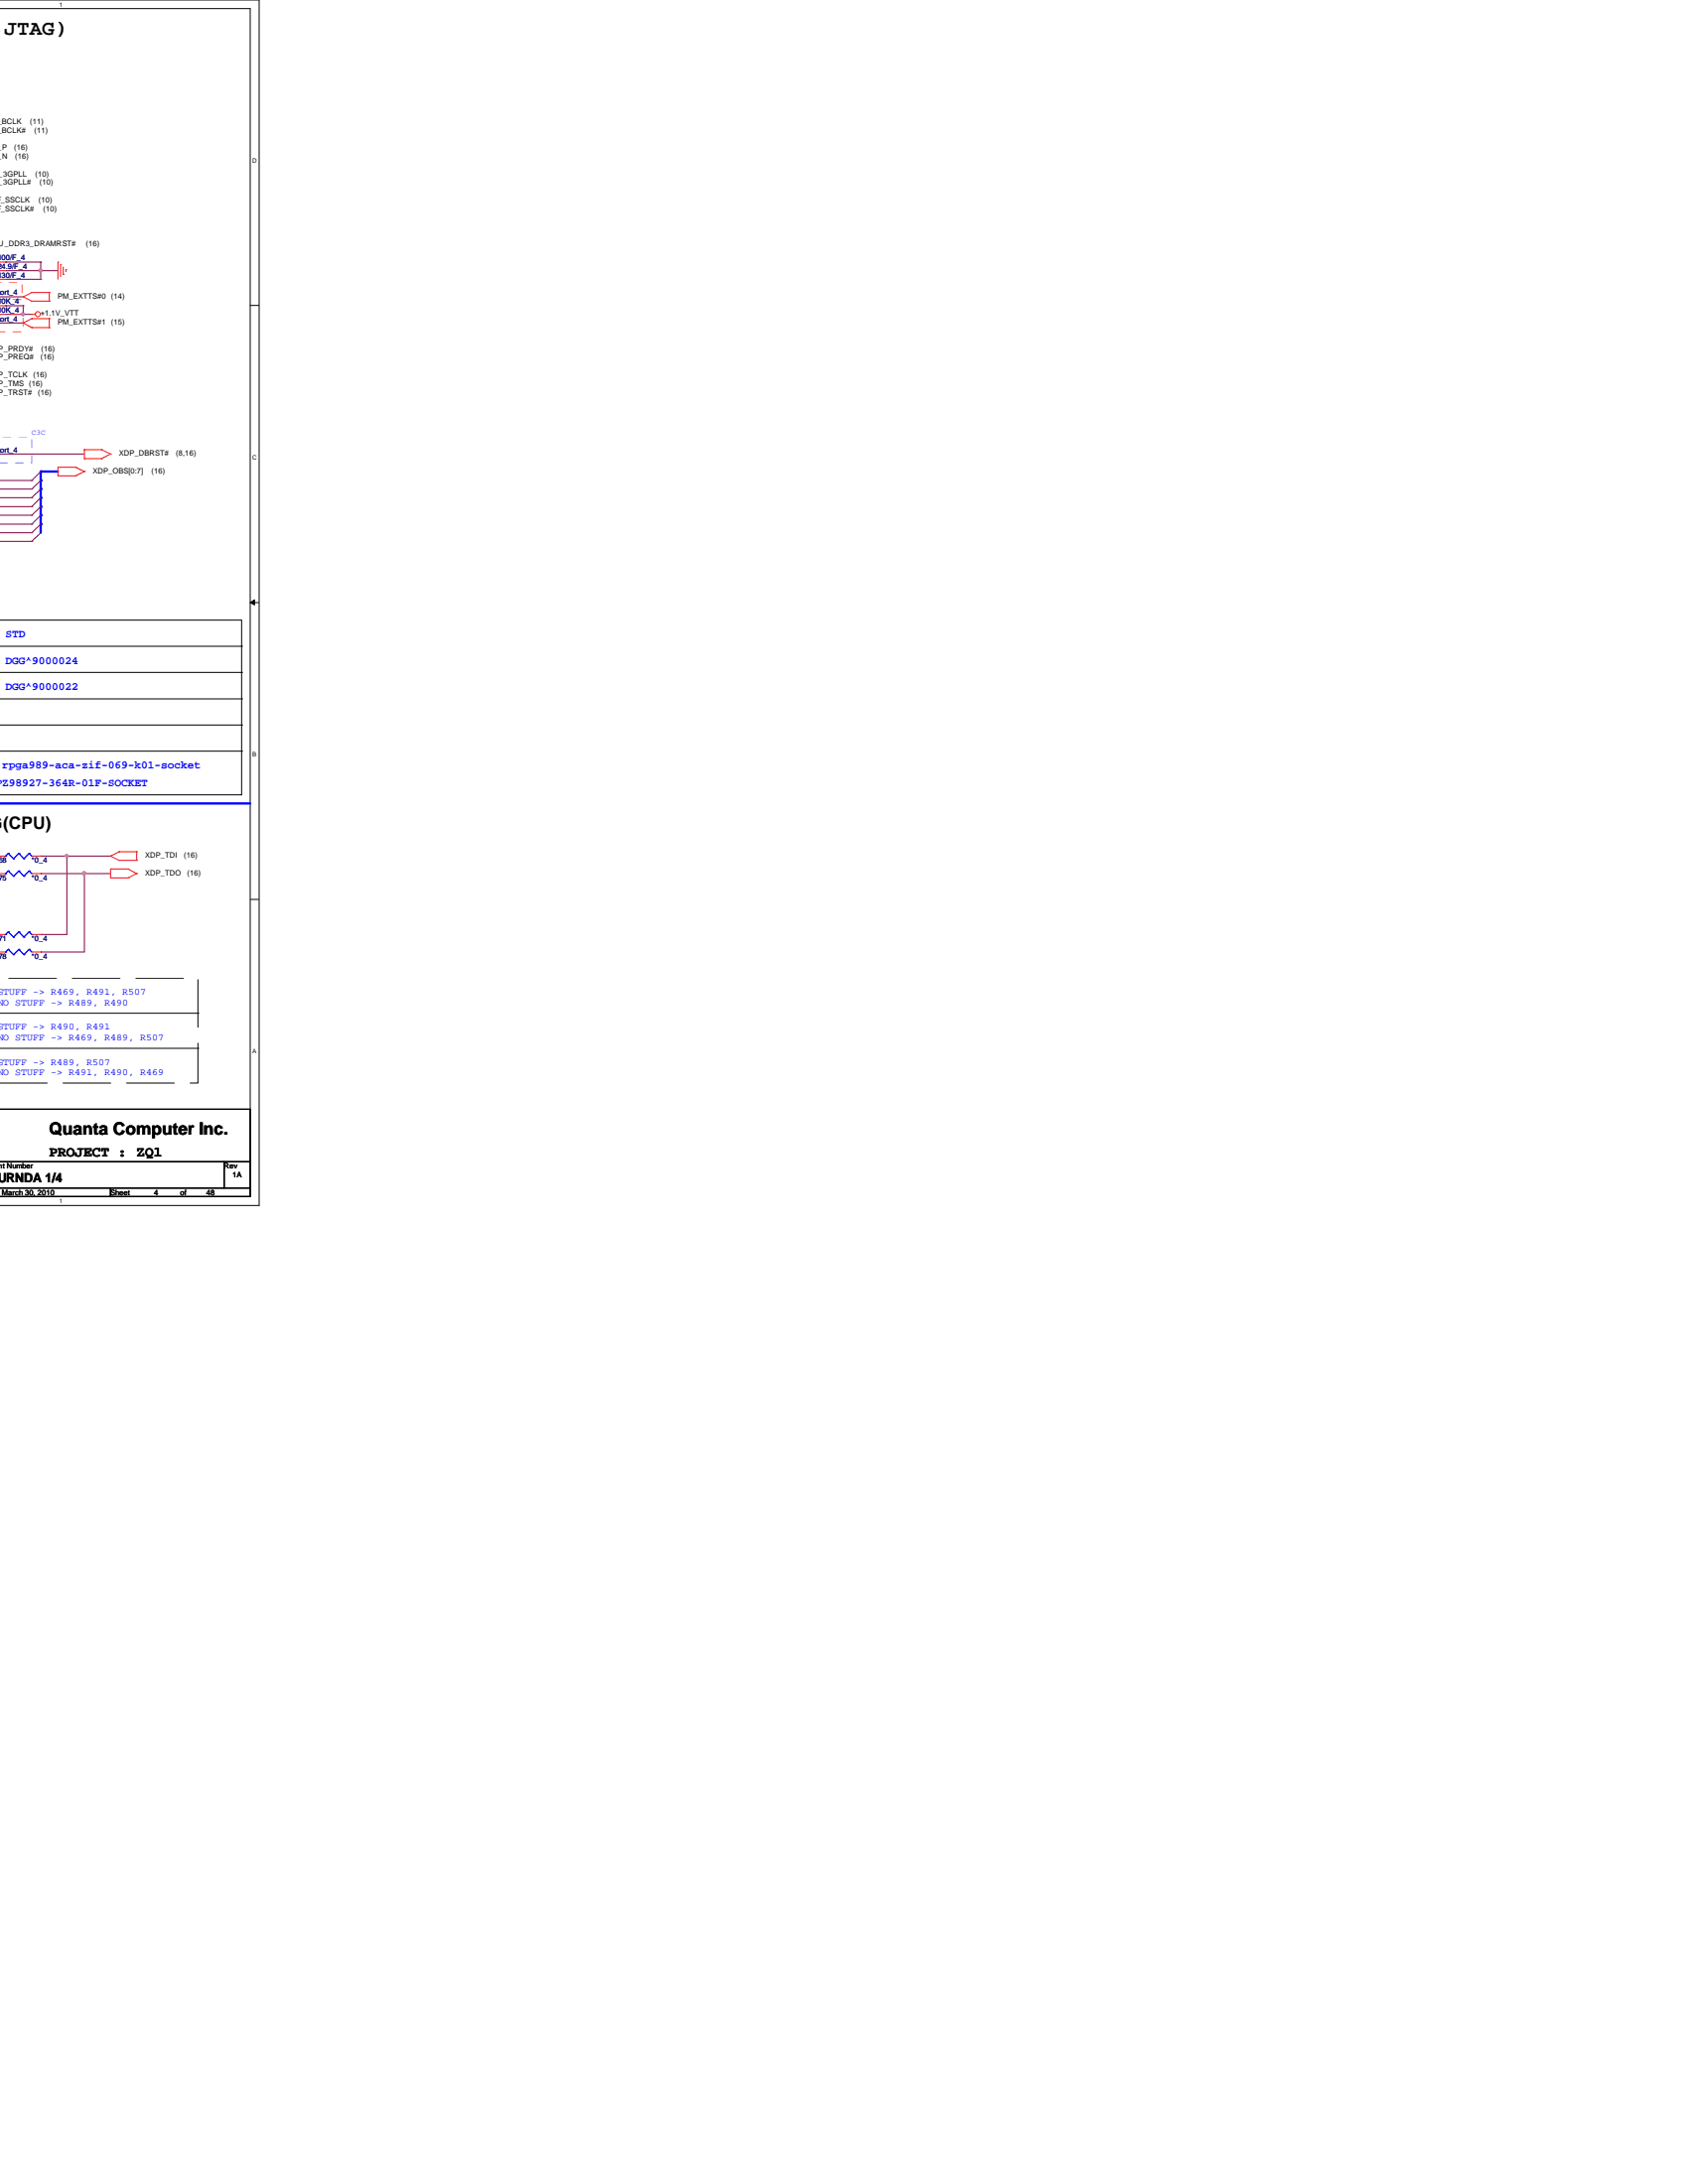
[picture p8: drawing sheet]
<svg xmlns="http://www.w3.org/2000/svg" width="216mm" height="279mm" viewBox="0 0 216 279" stroke-linecap="round" stroke-linejoin="round" font-family="sans-serif">
<path d="M-.1 0h33.2v154.2h-33.1M-.1 1.1h32.1v152h-32" fill="none" stroke="#000" stroke-width=".13"/>
<g fill="#fff">
<path d="M7.6 .1h.4v.9h-.4z"/>
<path d="M7.6 153.2h.4v.9h-.4z"/>
<path d="M32.3 20.1h.6v.9h-.6z"/>
<path d="M32.3 58h.6v.9h-.6z"/>
</g>
<path d="M32 39.1h1.1" fill="none" stroke="#000" stroke-width=".13"/>
<path d="M32.3 96.1h.5v.8h-.5z" fill="#fff"/>
<path d="M32 77.1l.6-.3v.6zM32 77.1h1.1" fill="none" stroke="#000" stroke-width=".13"/>
<path d="M32 77.1l.6-.3v.6z" fill="#000"/>
<path d="M32.3 134h.5v.9h-.5z" fill="#fff"/>
<path d="M32 115.1h1.1" fill="none" stroke="#000" stroke-width=".13"/>
<path d="M10.8 111.8h.1M10.8 111.8v10h-5.6M5.2 121.8h.1" fill="none" stroke="#800040" stroke-width=".13"/>
<path d="M10.6 111.6h.3l.1 .1-.1 .2h-.1h-.2z" fill-rule="evenodd" fill="#f0f"/>
<path d="M10.6 111.6h.3l.1 .1-.1 .2h-.1h-.2z" fill="none" stroke="#f0f" stroke-width=".13"/>
<path d="M5.2 111.8h.1M5.2 109.5h.1M5.2 119.5h.1M5.2 111.8h8.9M5.2 109.5h3.4M8.6 109.5h.1M8.6 109.5v10h-3.4M10.8 111.8h.1" fill="none" stroke="#800040" stroke-width=".13"/>
<path d="M8.4 109.4h.3v.2l-.2 .1-.1-.1z" fill-rule="evenodd" fill="#f0f"/>
<path d="M8.4 109.4h.3v.2l-.2 .1-.1-.1z" fill="none" stroke="#f0f" stroke-width=".13"/>
<path d="M.7 33.5h.1M.7 33.5h4.5M5.2 34.6h.1M5.2 34.6v1.1M5.2 34.6h2.2M8.6 109.5h.1M8.6 109.5h5.5" fill="none" stroke="#800040" stroke-width=".13"/>
<path d="M5 34.5h.3l.1 .1-.1 .1-.1 .1-.2-.1z" fill-rule="evenodd" fill="#f0f"/>
<path d="M5 34.5h.3l.1 .1-.1 .1-.1 .1-.2-.1z" fill="none" stroke="#f0f" stroke-width=".13"/>
<g fill="none" stroke="#800040" stroke-width=".13">
<path d="M0 38h3M.7 34.6h.1M.7 39.1h.1M.7 35.7h4.5M.7 39.1h2.3M3 39.1h.1M3 39.1v1.1M5.2 33.5h.1M5.2 35.7h.1M5.2 33.5v1.1h-4.5M-.1 58.1h10.9M0 41.3h3"/>
<path d="M3 40.2h.1M3 40.2h1.1M0 63.7h4.1M0 64.8h4.1M0 69.3h4.1M0 68.2h4.1M0 65.9h4.1M0 67.1h4.1M0 61.5h4.1M0 62.6h4.1"/>
</g>
<path d="M5.2 61.5h.1M5.2 63.7h.1M5.2 60.3h.1M5.2 67.1h.1M5.2 61.5v1.1M5.2 63.7v1.1M5.2 67.1v1.1M5.2 60.3h2.2" fill="none" stroke="#00f" stroke-width=".3"/>
<path d="M2.8 40.1h.3v.2l-.2 .1-.1-.1z" fill-rule="evenodd" fill="#f0f"/>
<path d="M2.8 40.1h.3v.2l-.2 .1-.1-.1z" fill="none" stroke="#f0f" stroke-width=".13"/>
<g fill="none" stroke="#800040" stroke-width=".13">
<path d="M.7 40.2h.1M.7 40.2h2.3M4.1 61.5h.1M4.1 62.6h.1M4.1 63.7h.1M4.1 64.8h.1M4.1 65.9h.1M4.1 67.1h.1M4.1 68.2h.1M4.1 69.3h.1M5.2 60.3l-1.1 1.2M5.2 61.5l-1.1 1.1"/>
<path d="M5.2 62.6l-1.1 1.1M5.2 63.7l-1.1 1.1M5.2 64.8l-1.1 1.1M5.2 65.9l-1.1 1.2M5.2 67.1l-1.1 1.1M5.2 68.2l-1.1 1.1"/>
</g>
<path d="M5.2 60.3h.1M5.2 62.6h.1M5.2 64.8h.1M5.2 65.9h.1M5.2 60.3v1.2M5.2 62.6v1.1M5.2 64.8v2.3M0 102.8h32" fill="none" stroke="#00f" stroke-width=".3"/>
<g fill="none" stroke="#f00" stroke-width=".13">
<path d="M0 34.6h.7M0 33.5h.7M0 39.1h.7M0 35.7h.7M3 38h.1M3 38l1.1 .5M4.1 38.5h.1M4.1 37.4h.1M4.1 38.5h2.2M4.1 37.4l-1.1 .6M4.1 37.4h2.2M6.3 37.4h.1"/>
<path d="M6.3 38.5h.1M6.3 37.4v1.1M7.4 33.5h.1M7.4 33.5v2.2M7.7 33.9h.1M7.7 33.9v1.5M8.1 35.1h.1M8.1 34.2v.9M8.4 34.5h.1M8.4 34.5v.3M0 40.2h.7M3 41.3h.1"/>
<path d="M3 41.3l1.1 .6M4.1 41.9h.1M4.1 40.8h.1M4.1 40.2h.1M4.1 41.9h2.2M4.1 40.8l-1.1 .5M4.1 40.8h2.2M4.1 40.2h.4M6.3 40.8h.1M6.3 41.9h.1M6.3 40.8v1.1M7.4 59.8h.1"/>
<path d="M7.4 59.8v1.1M7.4 59.8h2.3M9.7 59.8h.1M9.7 59.8l1.1 .5M10.8 58.7h.1M10.8 57.5h.1M10.8 58.7h2.2M10.8 57.5v1.2M10.8 57.5h2.2M13 58.7h.1M13 57.5h.1M13 57.5l1.1 .6"/>
<path d="M14.1 58.1h.1M14.1 58.1l-1.1 .6M7.4 60.9h.1M7.4 60.9h2.3M9.7 60.9h.1M10.8 60.3h.1M10.8 60.3l-1.1 .6M0 111.8h.7M0 119.5h.7M0 109.5h.7M4.1 111.8h1.1M4.1 119.5h1.1"/>
<path d="M4.1 109.5h1.1M14.1 112.3h.1M14.1 111.2h.1M14.1 109.5h.1M14.1 112.3h2.3M14.1 111.2v1.1M14.1 111.2h2.3M14.1 109.5l1.1 .6M15.2 110.1h.1M15.2 109h.1M15.2 110.1h2.3M15.2 109l-1.1 .5"/>
<path d="M15.2 109h2.3M16.4 112.3h.1M16.4 111.2h.1M16.4 111.2l1.1 .6M17.5 111.8h.1M17.5 109h.1M17.5 110.1h.1M17.5 111.8l-1.1 .5M17.5 109v1.1M0 121.8h.7M4.1 121.8h1.1"/>
<circle cx="4.8" cy="40.2" r=".32"/>
</g>
<g fill="none" stroke="#000" stroke-width=".13">
<path d="M-.1 79.3h31v22.4h-31M-.1 86h31M-.1 89.4h31M-.1 92.8h31M-.1 96.1h31M-.1 82.7h31M30.9 86h.1M30.9 89.4h.1M30.9 92.8h.1M30.9 96.1h.1M30.9 82.7h.1M-.1 134.1h25.4"/>
<path d="M-.1 129.6h25.4M25.3 134.1h.1M25.3 129.6h.1M0 141.9h32v6.7h-32.1h28.8v3.4h-28.8h14.2v1.1h-14.2M14.1 152h17.9v1.1h-17.9zM28.7 148.6h3.3v3.4h-3.3z"/>
</g>
<path d="M-.1 138.6h25.4v-13.5h-25.4" fill="none" stroke="#000" stroke-width=".13" stroke-dasharray="6.1 2"/>
<path d="M-.1 38.3h2.9v-2.2h-2.8M-.1 42.5h3.1v-2.3h-3" fill="none" stroke="#ff8000" stroke-width=".13" stroke-dasharray="1 1 1 1 1 1 1 1" stroke-dashoffset="-6201.4"/>
<path d="M-.1 59.2h4.2v-3.3h-4.1" fill="none" stroke="#8080ff" stroke-width=".13" stroke-dasharray="1 1 1 1 1 1 1 1"/>
<g fill="none" stroke="#00f" stroke-width=".13">
<path d="M.7 111.8h.1M.7 119.5h.1M.7 109.5h.1M1.1 111.4h.1M1.1 119.2h.1M1.1 109.2h.1M1.1 111.4l.6 .7M1.1 111.4l-.4 .4M1.1 119.2l.6 .7M1.1 119.2l-.4 .3M1.1 109.2l.6 .7M1.1 109.2l-.4 .3"/>
<path d="M1.7 112.1h.1M1.7 119.9h.1M1.7 109.9h.1M2.4 111.4h.1M2.4 119.2h.1M2.4 109.2h.1M2.4 111.4l.6 .7M2.4 111.4l-.7 .7M2.4 119.2l.6 .7M2.4 119.2l-.7 .7M2.4 109.2l.6 .7M2.4 109.2l-.7 .7"/>
<path d="M3 112.1h.1M3 119.9h.1M3 109.9h.1M3.7 111.4h.1M3.7 119.2h.1M3.7 109.2h.1M3.7 111.4l.4 .4M3.7 111.4l-.7 .7M3.7 119.2l.4 .3M3.7 119.2l-.7 .7M3.7 109.2l.4 .3M3.7 109.2l-.7 .7"/>
<path d="M.7 121.8h.1M1.1 121.5h.1M1.1 121.5l.6 .6M1.1 121.5l-.4 .3M1.7 122.1h.1M2.4 121.5h.1M2.4 121.5l.6 .6M2.4 121.5l-.7 .6M3 122.1h.1M3.7 121.5h.1M3.7 121.5l.4 .3M3.7 121.5l-.7 .6"/>
</g>
<path d="M10.6 111.6h.3l.1 .1-.1 .2h-.1h-.2z" fill-rule="evenodd" fill="#f0f"/>
<path d="M10.6 111.6h.3l.1 .1-.1 .2h-.1h-.2z" fill="none" stroke="#f0f" stroke-width=".13"/>
<path d="M8.4 109.4h.3v.2l-.2 .1-.1-.1z" fill-rule="evenodd" fill="#f0f"/>
<path d="M8.4 109.4h.3v.2l-.2 .1-.1-.1z" fill="none" stroke="#f0f" stroke-width=".13"/>
<path d="M5 34.5h.3l.1 .1-.1 .1-.1 .1-.2-.1z" fill-rule="evenodd" fill="#f0f"/>
<path d="M5 34.5h.3l.1 .1-.1 .1-.1 .1-.2-.1z" fill="none" stroke="#f0f" stroke-width=".13"/>
<path d="M2.8 40.1h.3v.2l-.2 .1-.1-.1z" fill-rule="evenodd" fill="#f0f"/>
<path d="M2.8 40.1h.3v.2l-.2 .1-.1-.1z" fill="none" stroke="#f0f" stroke-width=".13"/>
<text font-size="2.7" x=".6" y="4.4">JTAG)</text>
<g font-size="2.2">
<text x=".4" y="106">(CPU)</text>
<text x="6.3" y="145.1">Quanta Computer Inc.</text>
</g>
<text font-size="1.9" x="6.3" y="148">PROJECT : ZQ1</text>
<text font-size="1.7" x="-.3" y="151.3">URNDA 1/4</text>
<g font-size="1.4" fill="#00f">
<text x=".7" y="81.6">STD</text>
<text x=".7" y="88.3">DGG^9000022</text>
<text x=".7" y="85">DGG^9000024</text>
<text x="-.6" y="100.6">PZ98927-364R-01F-SOCKET</text>
<text x=".3" y="98.3">rpga989-aca-zif-069-k01-socket</text>
</g>
<g font-size="1.2" fill="#00f">
<text x="-.4" y="127.3">STUFF -&gt; R469, R491, R507</text>
<text x="-.4" y="128.7">NO STUFF -&gt; R489, R490</text>
<text x="-.4" y="131.7">STUFF -&gt; R490, R491</text>
<text x="-.4" y="133.1">NO STUFF -&gt; R469, R489, R507</text>
<text x="-.4" y="136.2">STUFF -&gt; R489, R507</text>
<text x="-.4" y="137.6">NO STUFF -&gt; R491, R490, R469</text>
</g>
<g font-size="1">
<text x="-.3" y="17">_BCLK#</text>
<text x="-.3" y="15.8">_BCLK</text>
<text x="3.9" y="15.8">(11)</text>
<text x="4.4" y="17">(11)</text>
<text x="-.9" y="19.2">P_P</text>
<text x="-.9" y="20.3">P_N</text>
<text x="-.8" y="23.7">E_3GPLL#</text>
<text x="-.8" y="22.6">E_3GPLL</text>
<text x="1.8" y="19.2">(16)</text>
<text x="1.9" y="20.3">(16)</text>
<text x="4.5" y="22.6">(10)</text>
<text x="5.1" y="23.7">(10)</text>
<text x="-.5" y="27">F_SSCLK#</text>
<text x="-.5" y="25.9">F_SSCLK</text>
<text x="5" y="25.9">(10)</text>
<text x="5.5" y="27">(10)</text>
<text x="-.8" y="31.5">PU_DDR3_DRAMRST#</text>
<text x="11" y="31.5">(16)</text>
<text x="5.2" y="40.4">+1.1V_VTT</text>
<text x="7.4" y="38.2">PM_EXTTS#0 (14)</text>
<text x="7.4" y="41.6">PM_EXTTS#1 (15)</text>
<text x="-.9" y="44.9">DP_PRDY#</text>
<text x="-.9" y="46">DP_PREQ#</text>
<text x="5.2" y="46">(16)</text>
<text x="5.3" y="44.9">(16)</text>
<text x="-.9" y="50.5">DP_TRST#</text>
<text x="-.9" y="49.4">DP_TMS (16)</text>
<text x="-.9" y="48.3">DP_TCLK</text>
<text x="4.3" y="48.3">(16)</text>
<text x="4.9" y="50.5">(16)</text>
<text x="15.2" y="58.3">XDP_DBRST#</text>
<text x="22.5" y="58.3">(8,16)</text>
<text x="11.9" y="60.5">XDP_OBS[0:7]</text>
<text x="19.4" y="60.5">(16)</text>
<text x="18.6" y="112">XDP_TDO</text>
<text x="18.6" y="109.7">XDP_TDI</text>
<text x="23.5" y="109.7">(16)</text>
<text x="24" y="112">(16)</text>
<text x="-.7" y="149.5">ent Number</text>
<text x="28.7" y="149.5">Rev</text>
<text x="-.8" y="152.9">y, March 30, 2010</text>
<text x="14.1" y="152.9">Sheet</text>
<text x="19.7" y="152.9">4</text>
<text x="23.1" y="152.9">of</text>
<text x="26.4" y="152.9">48</text>
<text x="29.8" y="150.6">1A</text>
</g>
<g font-size="1" fill="#000080">
<text x="-.4" y="34.4">24.9/F_4</text>
<text x="-.4" y="33.3">100/F_4</text>
<text x="-.4" y="35.5">130/F_4</text>
<text x="-.5" y="37.8">hort_4</text>
<text x="-.5" y="41.1">hort_4</text>
<text x="-.4" y="40">10K_4</text>
<text x="-.4" y="38.9">10K_4</text>
<text x="-.5" y="57.9">hort_4</text>
<text x="-.8" y="112.6">175</text>
<text x="-.8" y="110.4">168</text>
<text x="4.1" y="112.6">*0_4</text>
<text x="4.1" y="110.4">*0_4</text>
<text x="-.8" y="122.7">178</text>
<text x="-.8" y="120.4">171</text>
<text x="4.1" y="122.7">*0_4</text>
<text x="4.1" y="120.4">*0_4</text>
</g>
<text font-size="1" fill="#8080ff" x="4.1" y="55.6">C3C</text>
<g font-size=".8">
<text x="7.6" y=".8">1</text>
<text x="32.3" y="20.8">D</text>
<text x="32.3" y="58.8">C</text>
<text x="32.3" y="96.8">B</text>
<text x="32.3" y="134.7">A</text>
<text x="7.6" y="153.9">1</text>
</g>
</svg>
